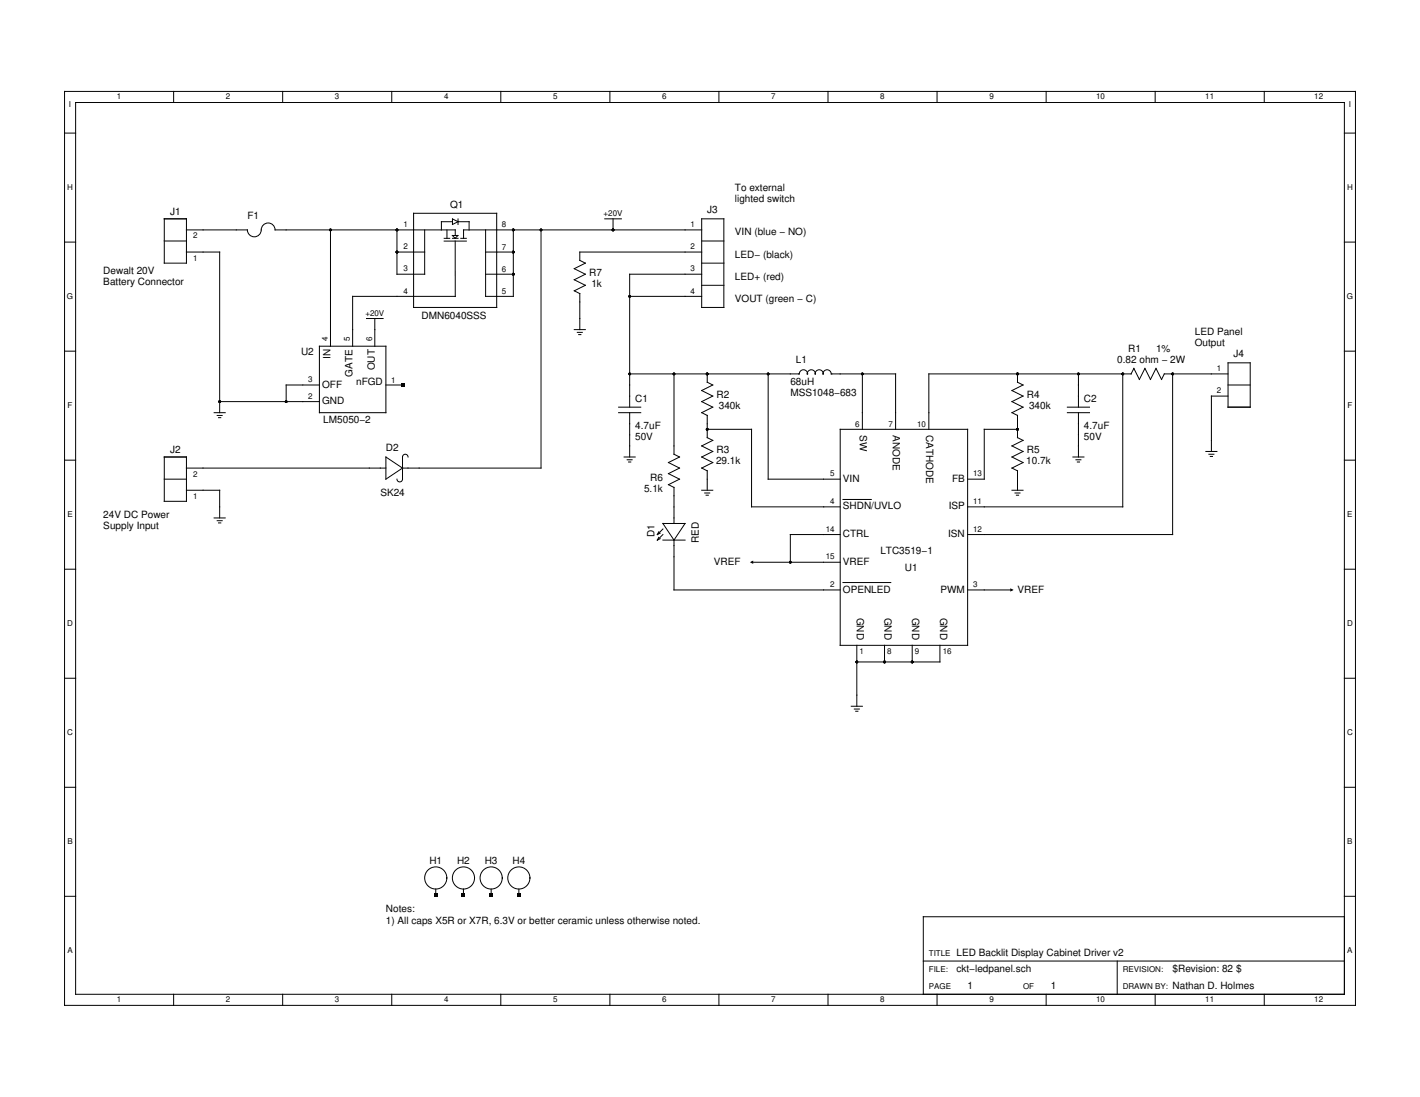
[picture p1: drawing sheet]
<svg xmlns="http://www.w3.org/2000/svg" width="279mm" height="216mm" viewBox="0 0 279 216" stroke-linecap="round" stroke-linejoin="round" font-family="sans-serif">
<g fill="none" stroke="#000" stroke-width=".2">
<path d="M12.7 18h254v179.9h-254zM34.2 18v2.2M55.6 18v2.2M77.1 18v2.2M98.5 18v2.2M120 18v2.2M141.5 18v2.2M162.9 18v2.2M184.4 18v2.2M205.8 18v2.2M227.3 18v2.2M248.8 18v2.2"/>
<path d="M12.7 26.2h2.2M14.9 20.2h249.6v175.5h-249.6zM264.5 26.2h2.2M12.7 47.6h2.2M32.3 43.1h4.4v8.7h-4.4zM32.3 47.4h4.4M36.7 45.2h12a1.36 1.36 0 0 0 1.3 1.4 1.36 1.36 0 0 0 1.4-1.4 1.36 1.36 0 0 1 1.4-1.3 1.36 1.36 0 0 1 1.3 1.3h35.5v1.1M36.7 49.6h6.5v31.6M65 45.2v22.9M78.1 49.6h5.5M78.1 45.2v8.8h5.5v-8.8M81.4 42h16.3v18.5h-16.3z"/>
<path d="M87.4 46.9h1.1M87.4 47.5h4.4M87.9 45.3v1.6M89 46.3h1.1l-.5 .6zM89 46.9h1.1M89 43.6h-2.1v1.7M89 43.1l1.1 .5-1.1 .6zM89.6 47.4v10.9h-20.2v9.8M90.1 43.6h2.2v1.7M90.1 43.1v1.1M90.7 46.9h1.1M95.5 49.6h5.5"/>
<path d="M95.5 45.2v13.1h5.5v-13.1M95.5 54h5.5M106.5 45.2v46.9h-27.3M113 57.2l1.1 .6M114.1 57.8v7.1M119 43.1h3.3M120.6 43.1v2.1M123.9 58.3h14.2M138.1 45.2l-46.9 .1v1.6M138.1 54h-14.2v26.1M138.1 49.6h-24v1.6l1.1 .6-2.2 1.1 2.2 1.1-2.2 1.1 2.2 1-2.2 1.1M138.1 43.1h4.3v17.4h-4.3z"/>
<path d="M138.1 56.1h4.3M138.1 47.4h4.3M138.1 51.8h4.3M264.5 47.6h2.2M12.7 69.1h2.2M43.2 79h19.6M62.8 68.1h13.1v13.1h-13.1zM62.8 75.8h-6.5v3.2M72.1 62.7h3.3M73.7 62.7v5.4M75.9 75.8h3.3M113 64.9h2.2"/>
<path d="M113.6 65.4h1M113.9 65.9h.4M123.9 73.6h33.4a.8 .8 0 0 1 .8-.8 .8 .8 0 0 1 .8 .8 .78 .78 0 0 1 .7-.8 .78 .78 0 0 1 .8 .8 .78 .78 0 0 1 .8-.8 .78 .78 0 0 1 .8 .8 .8 .8 0 0 1 .7-.8 .8 .8 0 0 1 .9 .8h12.6v10.9M132.6 73.6v15.8l1.1 .5-2.2 1.1 2.2 1.1-2.2 1.1 2.2 1.1-2.2 1.1 1.1 .5v7.1M139.2 73.6v1.6l1 .6-2.1 1.1 2.1 1.1-2.1 1 2.1 1.1-2.1 1.1 1.1 .6v4.3l1 .6-2.1 1.1 2.1 1.1-2.1 1 2.1 1.1-2.1 1.1 1.1 .6M151.1 73.6v20.7h14.2M169.7 73.6v10.9M200.2 73.6v1.6l1.1 .6-2.2 1.1 2.2 1.1-2.2 1 2.2 1.1-2.2 1.1 1.1 .6v4.3l1.1 .6-2.2 1.1 2.2 1.1-2.2 1 2.2 1.1-2.2 1.1 1.1 .6M212.2 73.6v6.5M220.9 73.6v26.2h-30.5M222.6 73.6h-39.8v10.9M223.1 72.5l1.1 2.2 1.1-2.2 1.1 2.2 1.1-2.2 1 2.2 .6-1.1h12.5"/>
<path d="M223.1 72.5l-.6 1.1M230.7 73.6v31.6h-40.3M241.6 71.4h4.4v8.7h-4.4zM241.6 78h-3.2v10.9M241.6 75.8h4.4M264.5 69.1h2.2M12.7 90.6h2.2M32.3 94.3h4.4M32.3 89.9h4.4v8.8h-4.4zM36.7 96.5h6.5v5.4M36.7 92.1h39.2M42.1 81.2h2.2"/>
<path d="M42.7 81.8h1M43 82.2h.4M75.9 89.9l3.3 2.2-3.3 2.2zM80.3 89.9a.55 .55 0 0 0-.6-.5 .55 .55 0 0 0-.5 .5v4.4a.55 .55 0 0 1-.5 .5 .55 .55 0 0 1-.6-.5M121.7 80.1h4.4M121.7 81.2h4.4M122.8 89.9h2.2M123.4 90.5h1M123.7 90.9h.4M123.9 81.2v8.7M138.1 96.5h2.1M138.7 97h.9"/>
<path d="M138.9 97.5h.5M139.2 84.5h8.7v15.3h17.4M139.2 92.6v3.9M165.3 84.5h25.1v42.5h-25.1zM165.9 98.3h5.5M199.1 96.5h2.2M199.7 97h1M200 97.5h.4M200.2 84.5h-6.5v9.8h-3.3M200.2 92.6v3.9M210 80.1h4.4M210 81.2h4.4"/>
<path d="M211.1 89.9h2.2M211.7 90.5h1M212 90.9h.4M212.2 81.2v8.7M237.3 88.9h2.1M237.9 89.4h.9M238.1 89.8h.5M264.5 90.6h2.2M12.7 112h2.2M42.1 101.9h2.2M42.7 102.5h1M43 102.9h.4"/>
<path d="M129.6 105.8l-.3 .5M129.6 104.7l-.3 .5M129.9 106l-.6 .3M129.9 104.9l-.6 .3M130.4 103h4.4l-2.2 3.3zM130.4 106.3h4.4M130.4 104.1l-1.1 1.1M130.4 105.2l-1.1 1.1M132.6 106.3v9.8h32.7M147.9 110.7h17.4M165.3 105.2h-9.8v5.5M165.9 114.7h9.4"/>
<path d="M190.4 116.1h8.7M264.5 112h2.2M12.7 133.5h2.2M167.5 139h2.2M168.1 139.5h1M168.4 140h.4M168.6 127v12M174 127v3.3M179.5 127v3.3M184.9 127v3.3h-16.3M264.5 133.5h2.2M12.7 154.9h2.2"/>
<path d="M264.5 154.9h2.2M12.7 176.4h2.2M85.7 175v1.1M91.2 175v1.1M96.6 175v1.1M102.1 175v1.1M264.5 176.4h2.2M34.2 195.7v2.2M55.6 195.7v2.2M77.1 195.7v2.2M98.5 195.7v2.2M120 195.7v2.2"/>
<path d="M141.5 195.7v2.2M162.9 195.7v2.2M181.7 189.1h82.8M184.4 195.7v2.2M205.8 195.7v2.2M219.8 189.1v6.6M227.3 195.7v2.2M248.8 195.7v2.2M264.5 180.4h-82.8v15.3"/>
<circle cx="85.7" cy="172.8" r="2.18"/>
<circle cx="91.2" cy="172.8" r="2.18"/>
<circle cx="96.6" cy="172.8" r="2.18"/>
<circle cx="102.1" cy="172.8" r="2.18"/>
</g>
<g fill="#000">
<path d="M78.9 75.4h.6v.7h-.6zM147.5 110.7l.7-.4v.7zM198.8 115.8l.6 .3-.6 .3zM85.4 175.7h.7v.7h-.7zM90.9 175.7h.6v.7h-.6zM96.3 175.7h.7v.7h-.7zM101.8 175.7h.6v.7h-.6z"/>
<circle cx="65" cy="45.2" r=".27"/>
<circle cx="78.1" cy="49.6" r=".27"/>
<circle cx="78.1" cy="45.2" r=".27"/>
<circle cx="101" cy="54" r=".27"/>
<circle cx="101" cy="49.6" r=".27"/>
<circle cx="101" cy="45.2" r=".27"/>
<circle cx="106.5" cy="45.2" r=".27"/>
<circle cx="120.6" cy="45.2" r=".27"/>
<circle cx="123.9" cy="58.3" r=".27"/>
<circle cx="43.2" cy="79" r=".27"/>
<circle cx="56.3" cy="79" r=".27"/>
<circle cx="123.9" cy="73.6" r=".27"/>
<circle cx="132.6" cy="73.6" r=".27"/>
<circle cx="139.2" cy="73.6" r=".27"/>
<circle cx="151.1" cy="73.6" r=".27"/>
<circle cx="169.7" cy="73.6" r=".27"/>
<circle cx="200.2" cy="73.6" r=".27"/>
<circle cx="212.2" cy="73.6" r=".27"/>
<circle cx="220.9" cy="73.6" r=".27"/>
<circle cx="230.7" cy="73.6" r=".27"/>
<circle cx="139.2" cy="84.5" r=".27"/>
<circle cx="200.2" cy="84.5" r=".27"/>
<circle cx="155.5" cy="110.7" r=".27"/>
<circle cx="168.6" cy="130.3" r=".27"/>
<circle cx="174" cy="130.3" r=".27"/>
<circle cx="179.5" cy="130.3" r=".27"/>
</g>
<g font-size="2">
<text x="88.6" y="40.9">Q1</text>
<text x="139.2" y="42">J3</text>
<text x="144.6" y="37.6">To external</text>
<text x="144.6" y="39.8">lighted switch</text>
<text x="33.5" y="42.3">J1</text>
<text x="48.7" y="43.1">F1</text>
<text x="144.6" y="46.3">VIN (blue − NO)</text>
<text x="20.3" y="53.9">Dewalt 20V</text>
<text x="144.6" y="50.7">LED− (black)</text>
<text x="20.3" y="56.1">Battery Connector</text>
<text x="115.9" y="54.3">R7</text>
<text x="116.4" y="56.5">1k</text>
<text x="144.6" y="55.1">LED+ (red)</text>
<text x="144.6" y="59.4">VOUT (green − C)</text>
<text x="83" y="62.7">DMN6040SSS</text>
<text x="235.1" y="65.9">LED Panel</text>
<text x="59.2" y="69.8">U2</text>
<text x="65" y="70.7" transform="rotate(-90 65 70.7)">IN</text>
<text x="156.6" y="71.4">L1</text>
<text x="219.8" y="71.4">0.82 ohm − 2W</text>
<text x="222" y="69.2">R1</text>
<text x="227.5" y="69.2">1%</text>
<text x="235.1" y="68.1">Output</text>
<text x="242.7" y="70.3">J4</text>
<text x="63.4" y="76.3">OFF</text>
<text x="69.4" y="74.1" transform="rotate(-90 69.4 74.1)">GATE</text>
<text x="70.1" y="75.8">nFGD</text>
<text x="73.7" y="72.9" transform="rotate(-90 73.7 72.9)">OUT</text>
<text x="155.5" y="78">MSS1048−683</text>
<text x="155.5" y="75.8">68uH</text>
<text x="63.4" y="79.6">GND</text>
<text x="63.6" y="83.2">LM5050−2</text>
<text x="125" y="79">C1</text>
<text x="141" y="78.3">R2</text>
<text x="141.4" y="80.5">340k</text>
<text x="202" y="78.3">R4</text>
<text x="202.5" y="80.5">340k</text>
<text x="213.3" y="79">C2</text>
<text x="33.5" y="89.2">J2</text>
<text x="75.9" y="88.9">D2</text>
<text x="125" y="84.5">4.7uF</text>
<text x="125" y="86.7">50V</text>
<text x="141" y="89.2">R3</text>
<text x="169.2" y="85.6" transform="rotate(90 169.2 85.6)">SW</text>
<text x="175.7" y="85.6" transform="rotate(90 175.7 85.6)">ANODE</text>
<text x="182.2" y="85.6" transform="rotate(90 182.2 85.6)">CATHODE</text>
<text x="202" y="89.2">R5</text>
<text x="213.3" y="84.5">4.7uF</text>
<text x="213.3" y="86.7">50V</text>
<text x="127.9" y="94.6">R6</text>
<text x="140.9" y="91.4">29.1k</text>
<text x="165.9" y="94.8">VIN</text>
<text x="187.3" y="94.8">FB</text>
<text x="201.9" y="91.4">10.7k</text>
<text x="20.3" y="101.9">24V DC Power</text>
<text x="74.8" y="97.6">SK24</text>
<text x="126.7" y="96.8">5.1k</text>
<text x="165.9" y="100.3">SHDN/UVLO</text>
<text x="186.7" y="100.3">ISP</text>
<text x="20.3" y="104.1">Supply Input</text>
<text x="128.8" y="105.8" transform="rotate(-90 128.8 105.8)">D1</text>
<text x="137.5" y="106.8" transform="rotate(-90 137.5 106.8)">RED</text>
<text x="165.9" y="105.7">CTRL</text>
<text x="186.6" y="105.7">ISN</text>
<text x="140.4" y="111.2">VREF</text>
<text x="165.9" y="111.2">VREF</text>
<text x="173.2" y="109">LTC3519−1</text>
<text x="178.1" y="112.3">U1</text>
<text x="165.9" y="116.6">OPENLED</text>
<text x="185" y="116.6">PWM</text>
<text x="200.2" y="116.6">VREF</text>
<text x="168.6" y="121.5" transform="rotate(90 168.6 121.5)">GND</text>
<text x="174.1" y="121.5" transform="rotate(90 174.1 121.5)">GND</text>
<text x="179.5" y="121.5" transform="rotate(90 179.5 121.5)">GND</text>
<text x="185" y="121.5" transform="rotate(90 185 121.5)">GND</text>
<text x="84.5" y="170">H1</text>
<text x="89.9" y="170">H2</text>
<text x="95.4" y="170">H3</text>
<text x="100.8" y="170">H4</text>
<text x="75.9" y="179.6">Notes:</text>
<text x="75.9" y="181.8">1) All caps X5R or X7R, 6.3V or better ceramic unless otherwise noted.</text>
<text x="188.2" y="188.1">LED Backlit Display Cabinet Driver v2</text>
<text x="188.2" y="191.3">ckt−ledpanel.sch</text>
<text x="230.7" y="191.3">$Revision: 82 $</text>
<text x="190.4" y="194.6">1</text>
<text x="206.7" y="194.6">1</text>
<text x="230.7" y="194.6">Nathan D. Holmes</text>
</g>
<g font-size="1.6">
<text x="13.6" y="21">I</text>
<text x="23" y="19.5">1</text>
<text x="44.5" y="19.5">2</text>
<text x="65.9" y="19.5">3</text>
<text x="87.4" y="19.5">4</text>
<text x="108.8" y="19.5">5</text>
<text x="130.3" y="19.5">6</text>
<text x="151.7" y="19.5">7</text>
<text x="173.2" y="19.5">8</text>
<text x="194.7" y="19.5">9</text>
<text x="215.7" y="19.5">10</text>
<text x="237.1" y="19.5">11</text>
<text x="258.6" y="19.5">12</text>
<text x="265.4" y="21">I</text>
<text x="13.2" y="37.3">H</text>
<text x="265" y="37.3">H</text>
<text x="38" y="46.9">2</text>
<text x="79.4" y="44.7">1</text>
<text x="98.8" y="44.8">8</text>
<text x="118.8" y="42.5">+20V</text>
<text x="135.9" y="44.7">1</text>
<text x="38" y="51.3">1</text>
<text x="79.4" y="49.1">2</text>
<text x="79.4" y="53.4">3</text>
<text x="98.8" y="49.1">7</text>
<text x="98.8" y="53.5">6</text>
<text x="135.9" y="49.1">2</text>
<text x="135.9" y="53.4">3</text>
<text x="13.2" y="58.8">G</text>
<text x="79.4" y="57.8">4</text>
<text x="98.8" y="57.8">5</text>
<text x="135.9" y="57.8">4</text>
<text x="265" y="58.8">G</text>
<text x="71.9" y="62.1">+20V</text>
<text x="64.5" y="67.1" transform="rotate(-90 64.5 67.1)">4</text>
<text x="68.8" y="67.1" transform="rotate(-90 68.8 67.1)">5</text>
<text x="73.2" y="67.1" transform="rotate(-90 73.2 67.1)">6</text>
<text x="60.7" y="75.2">3</text>
<text x="77" y="75.3">1</text>
<text x="239.4" y="73">1</text>
<text x="239.4" y="77.4">2</text>
<text x="13.3" y="80.2">F</text>
<text x="60.7" y="78.5">2</text>
<text x="168.3" y="83.9">6</text>
<text x="174.8" y="83.9">7</text>
<text x="180.5" y="83.9">10</text>
<text x="265.1" y="80.2">F</text>
<text x="38" y="93.8">2</text>
<text x="163.4" y="93.8">5</text>
<text x="191.5" y="93.8">13</text>
<text x="13.3" y="101.7">E</text>
<text x="38" y="98.2">1</text>
<text x="163.4" y="99.2">4</text>
<text x="191.5" y="99.2">11</text>
<text x="265.1" y="101.7">E</text>
<text x="162.5" y="104.7">14</text>
<text x="191.5" y="104.7">12</text>
<text x="162.5" y="110.1">15</text>
<text x="163.4" y="115.6">2</text>
<text x="191.5" y="115.6">3</text>
<text x="13.2" y="123.2">D</text>
<text x="265" y="123.2">D</text>
<text x="169.1" y="128.7">1</text>
<text x="174.6" y="128.7">8</text>
<text x="180" y="128.7">9</text>
<text x="185.5" y="128.7">16</text>
<text x="13.2" y="144.6">C</text>
<text x="265" y="144.6">C</text>
<text x="13.3" y="166.1">B</text>
<text x="265.1" y="166.1">B</text>
<text x="13.3" y="187.5">A</text>
<text x="182.8" y="191.3">FILE:</text>
<text x="182.8" y="188.1">TITLE</text>
<text x="220.9" y="191.3">REVISION:</text>
<text x="265.1" y="187.5">A</text>
<text x="23" y="197.2">1</text>
<text x="44.5" y="197.2">2</text>
<text x="65.9" y="197.2">3</text>
<text x="87.4" y="197.2">4</text>
<text x="108.8" y="197.2">5</text>
<text x="130.3" y="197.2">6</text>
<text x="151.7" y="197.2">7</text>
<text x="173.2" y="197.2">8</text>
<text x="182.8" y="194.6">PAGE</text>
<text x="194.7" y="197.2">9</text>
<text x="201.3" y="194.6">OF</text>
<text x="215.7" y="197.2">10</text>
<text x="220.9" y="194.6">DRAWN BY:</text>
<text x="237.1" y="197.2">11</text>
<text x="258.6" y="197.2">12</text>
</g>
</svg>
